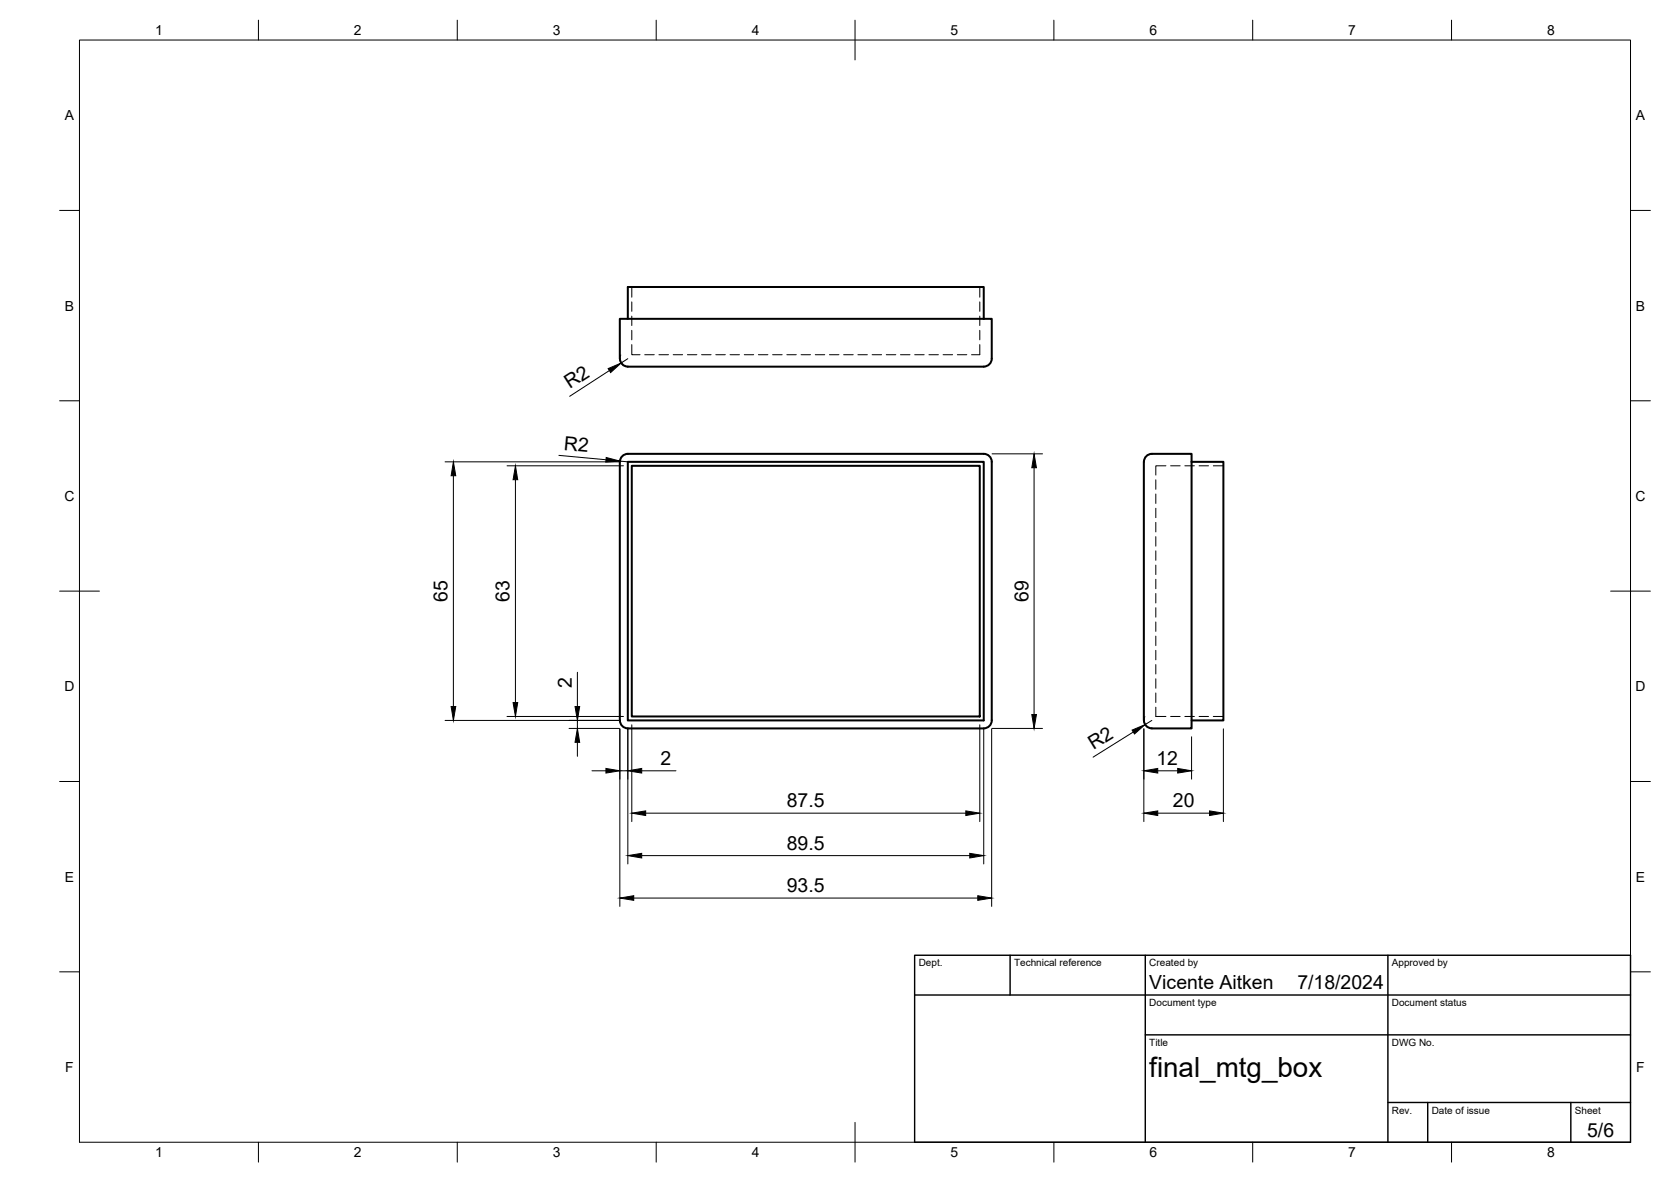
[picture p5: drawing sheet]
<svg xmlns="http://www.w3.org/2000/svg" width="420mm" height="297mm" viewBox="0 0 420 297" stroke-linecap="round" stroke-linejoin="round" font-family="sans-serif">
<!-- layer: Visible -->
<g fill="none" stroke="#000" stroke-width=".51">
<path d="M157.9 80.1v-8h89.5v8M247.4 80.1h2v10a2.04 2.04 0 0 1-2 2h-89.5a2 2 0 0 1-2-2M247.4 80.1h-91.5v10M155.9 116.1v64.9M155.9 116.1a2 2 0 0 1 2-2h89.5a2 2 0 0 1 2 2v64.9a2 2 0 0 1-2 2l-89.5 .1a2.04 2.04 0 0 1-2-2.1M157.9 116.1h89.5v64.9h-89.5zM158.9 117.1h87.5v63h-87.5zM287.6 116.1v64.9M289.6 114.1h10v2M289.6 114.1a2 2 0 0 0-2 2M299.6 116.1v67h-10M299.6 116.1h8v64.9h-8"/>
<path d="M287.6 181a2 2 0 0 0 2 2"/>
</g>
<!-- layer: Hidden -->
<g fill="none" stroke="#000" stroke-width=".25">
<path d="M158.9 72.1v2.6M158.9 75.9v2.3M158.9 79.4v2.4M246.4 72.1v2.6M246.4 75.9v2.3M246.4 79.4v2.4M158.9 86.6v2.5h2M158.9 83v2.4M162.1 89.1h2.4M165.7 89.1h2.4M169.3 89.1h2.3M172.8 89.1h2.4"/>
<path d="M176.4 89.1h2.4M180 89.1h2.4M183.6 89.1h2.3M187.1 89.1h2.4M190.7 89.1h2.4M194.3 89.1h2.4M197.8 89.1h2.4M201.4 89.1h2.4M205 89.1h2.4M208.6 89.1h2.3M212.1 89.1h2.4M215.7 89.1h2.4"/>
<path d="M219.3 89.1h2.4M222.8 89.1h2.4M226.4 89.1h2.4M230 89.1h2.4M233.6 89.1h2.3M237.1 89.1h2.4M240.7 89.1h2.4M246.4 86.6v2.5h-2.1M246.4 83v2.4M293.2 117.1h-2.6v2.3M294.3 117.1h2.4M297.9 117.1h2.4"/>
<path d="M301.5 117.1h2.4M305.1 117.1h2.5M290.6 120.6v2.4M290.6 124.1v2.4M290.6 127.7v2.4M290.6 131.3v2.4M290.6 134.9v2.4M290.6 138.4v2.4M290.6 142v2.4M290.6 145.6v2.4M290.6 149.1v2.4M290.6 152.7v2.4"/>
<path d="M290.6 156.3v2.4M290.6 159.9v2.3M290.6 163.4v2.4M290.6 167v2.4M290.6 170.6v2.4M290.6 174.1v2.4M290.6 177.7v2.4h2.6M294.3 180.1h2.4M297.9 180.1h2.4M301.5 180.1h2.4M305.1 180.1h2.5"/>
</g>
<!-- layer: BORDER -->
<g fill="none" stroke="#000" stroke-width=".25">
<path d="M20 10.1h390v276.9h-390zM65 5.1v5M115 5.1v5M165 5.1v5M215 5.1v10M265 5.1v5M315 5.1v5M365 5.1v5M15 52.9h5M410 52.9h5M15 100.7h5M410 100.7h5"/>
<path d="M15 148.6h10M405 148.6h10M15 196.4h5M410 196.4h5M15 244.2h5M410 244.2h5M65 287v5M115 287v5M165 287v5M215 282.1v9.9M265 287v5M315 287v5"/>
<path d="M365 287v5"/>
</g>
<!-- layer: TITLEBLOCK -->
<path d="M230 240.1h180v46.9h-180zM230 250h180M254 240.1v9.9M288 240.1v46.9M349 240.1v46.9M288 260.1h122M349 277.1h61M359 277.1v9.9M395 277.1v9.9" fill="none" stroke="#000" stroke-width=".36"/>
<!-- layer: FD_Dimensions -->
<g fill="none" stroke="#000" stroke-width=".25">
<path d="M153.2 93.1l-10 6.5M156.1 89.2a2 2 0 0 0 1.8 2.9M157.9 90.1l-1.7 1.1M111.9 116.1h43.8M114 119.6v58M127.5 117.1h29.3M140.5 114.4l11.9 1.1M155.9 115.9l2 .2M249.4 114.1h12.7M260 117.5v62.1M129.6 120.6v56M145.2 168.9v8.7"/>
<path d="M111.9 181h43.8M127.5 180.1h29.3M143.1 183.1h12.6M145.2 181v2.1M145.2 186.5v3.6M148.8 193.7h3.6M155.9 183.2v44.6M155.9 193.7h2M157.9 183.2v33.9M158.9 182.1v24.4M161.4 193.7h8.6M246.4 182.1v24.4"/>
<path d="M247.4 183.2v33.9M249.3 183.2v44.6M249.4 183.1h12.7M284.9 184l-10.1 6.3M287.6 183.2v23.3M287.9 180.1a2 2 0 0 0 1.7 2.9M289.6 181l-1.7 1.1M291.1 193.7h5M299.6 185.2v10.6M307.6 183.2v23.3M161.4 215h82.4M162.3 204.4h80.5"/>
<path d="M291.1 204.4h13M159.3 225.7h86.6"/>
</g>
<g fill="#000" stroke="#000" stroke-width=".25">
<path d="M152.9 92.6l3.3-1.4-2.7 2.4zM114 116.1l.6 3.5h-1.2zM152.4 115l3.5 .9-3.6 .2zM260 114.1l.6 3.4h-1.2zM129.6 117.1l.6 3.5h-1.2zM113.4 177.6h1.2l-.6 3.4zM129 176.6h1.2l-.6 3.5zM144.6 177.6h1.2l-.6 3.4zM259.4 179.6h1.2l-.6 3.5zM145.2 183.1l.6 3.4h-1.2zM152.4 193.1l3.5 .6-3.5 .6zM157.9 193.7l3.5-.6v1.2z"/>
<path d="M284.6 183.5l3.3-1.4-2.6 2.4zM287.6 193.7l3.5-.6v1.2zM296.1 193.1l3.5 .6-3.5 .6zM157.9 215l3.5-.6v1.2zM158.9 204.4l3.4-.6v1.1zM242.8 203.8l3.6 .6-3.6 .5zM243.8 214.4l3.6 .6-3.6 .6zM287.6 204.4l3.5-.6v1.1zM304.1 203.8l3.5 .6-3.5 .5zM155.9 225.7l3.4-.6v1.2zM245.9 225.1l3.4 .6-3.4 .6z"/>
</g>
<text font-size="7" x="289" y="270.6">final_mtg_box</text>
<g font-size="4.9">
<text x="143.3" y="97.9" transform="rotate(-33 143.3 97.9)">R2</text>
<text x="141.7" y="113.1" transform="rotate(5 141.7 113.1)">R2</text>
<text x="112.5" y="151.3" transform="rotate(-90 112.5 151.3)">65</text>
<text x="128.1" y="151.3" transform="rotate(-90 128.1 151.3)">63</text>
<text x="258.6" y="151.3" transform="rotate(-90 258.6 151.3)">69</text>
<text x="143.8" y="172.8" transform="rotate(-90 143.8 172.8)">2</text>
<text x="275" y="188.5" transform="rotate(-32 275 188.5)">R2</text>
<text x="166.1" y="192.3">2</text>
<text x="290.8" y="192.3">12</text>
<text x="197.8" y="202.9">87.5</text>
<text x="294.9" y="202.9">20</text>
<text x="197.8" y="213.6">89.5</text>
<text x="197.8" y="224.2">93.5</text>
<text x="289" y="248.5">Vicente Aitken</text>
<text x="326.2" y="248.5">7/18/2024</text>
<text x="399.1" y="285.7">5/6</text>
</g>
<g font-size="3.5">
<text x="39" y="8.8">1</text>
<text x="89" y="8.8">2</text>
<text x="139" y="8.8">3</text>
<text x="189" y="8.8">4</text>
<text x="239" y="8.8">5</text>
<text x="289" y="8.8">6</text>
<text x="339" y="8.8">7</text>
<text x="389" y="8.8">8</text>
<text x="16.3" y="30.2">A</text>
<text x="411.3" y="30.2">A</text>
<text x="16.3" y="78">B</text>
<text x="411.3" y="78">B</text>
<text x="16.2" y="125.9">C</text>
<text x="411.2" y="125.9">C</text>
<text x="16.2" y="173.7">D</text>
<text x="411.2" y="173.7">D</text>
<text x="16.3" y="221.6">E</text>
<text x="411.3" y="221.6">E</text>
<text x="16.4" y="269.4">F</text>
<text x="411.4" y="269.4">F</text>
<text x="39" y="290.8">1</text>
<text x="89" y="290.8">2</text>
<text x="139" y="290.8">3</text>
<text x="189" y="290.8">4</text>
<text x="239" y="290.8">5</text>
<text x="289" y="290.8">6</text>
<text x="339" y="290.8">7</text>
<text x="389" y="290.8">8</text>
</g>
<g font-size="2.5">
<text x="231" y="242.9">Dept.</text>
<text x="255" y="242.9">Technical reference</text>
<text x="289" y="242.9">Created by</text>
<text x="350" y="242.9">Approved by</text>
<text x="289" y="252.8">Document type</text>
<text x="350" y="252.8">Document status</text>
<text x="289" y="262.9">Title</text>
<text x="350" y="262.9">DWG No.</text>
<text x="350" y="279.9">Rev.</text>
<text x="360" y="279.9">Date of issue</text>
<text x="396" y="279.9">Sheet</text>
</g>
</svg>
